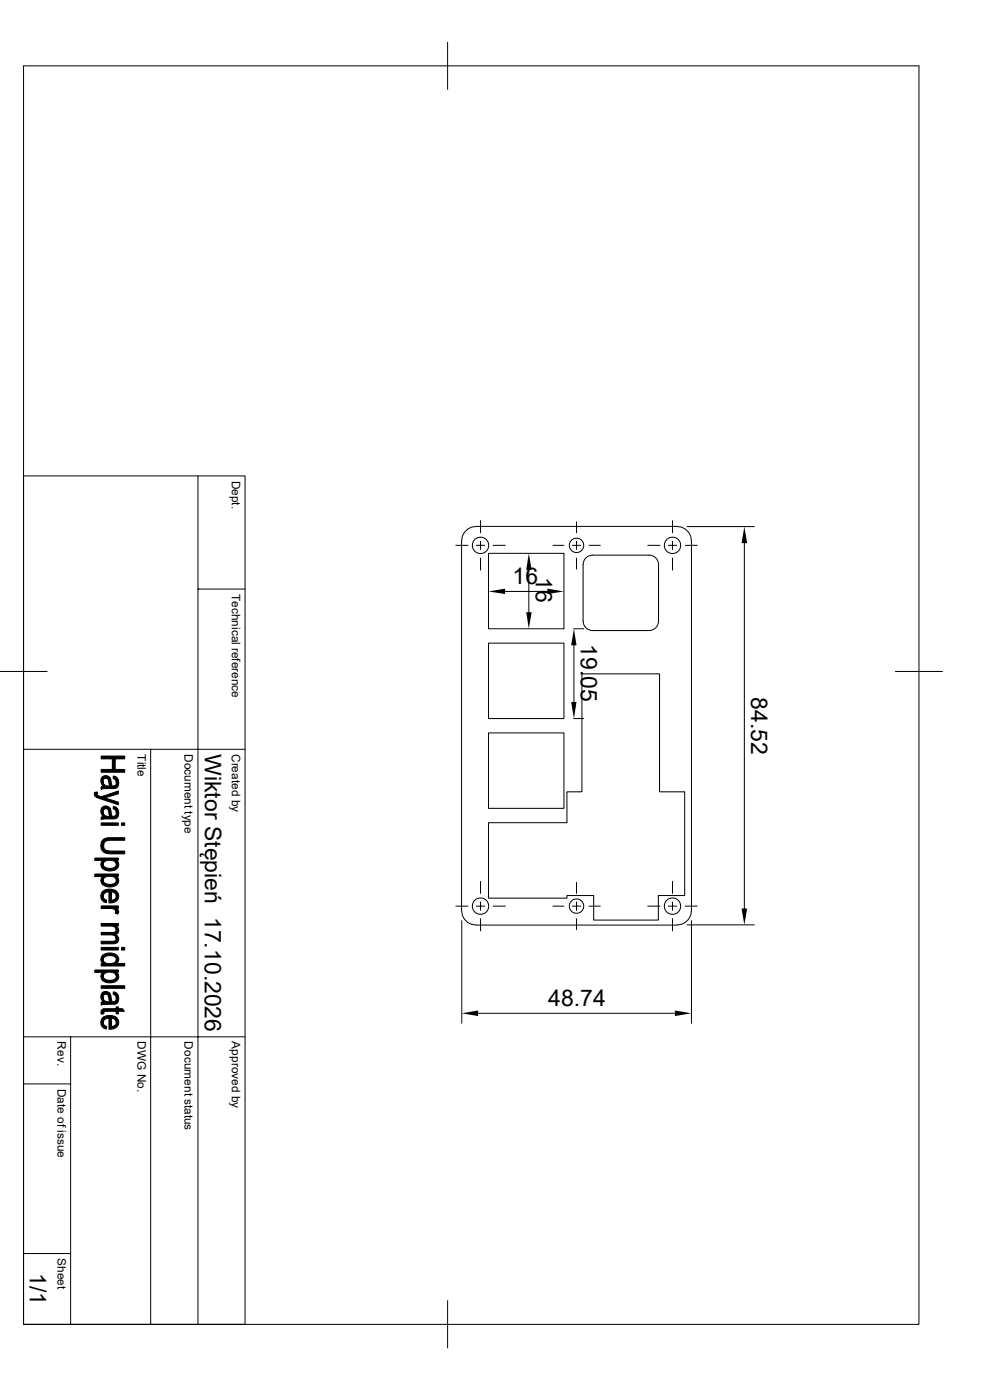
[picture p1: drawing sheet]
<svg xmlns="http://www.w3.org/2000/svg" width="210mm" height="297mm" viewBox="0 0 210 297" stroke-linecap="round" stroke-linejoin="round" font-family="sans-serif">
<g fill="none" stroke="#000" stroke-width=".21">
<path d="M5 14h189.9v267h-189.9zM95 9v10M5 101h47v180h-47M42 101v180M96.7 115.7h2.6M97.9 114.7v78.6M100.9 111.7h42.8M100.9 111.7a3 3 0 0 0-2.9 3M101 115.7h1.8M101.9 110.4v2.6M101.9 114.8v1.8M101.9 118.4v2.5"/>
<path d="M103.6 117.4h16v16h-16zM104.6 115.7h2.6M117.3 115.7h2.3M121.4 115.7h1.8M122.3 110.7v2.3M122.3 114.8v1.8M122.3 118.4v2.3M124.3 118.4l.6-.5 .8-.1h12a2.02 2.02 0 0 1 2 2v12a2.02 2.02 0 0 1-2 2h-12a2.02 2.02 0 0 1-2-2v-12l.2-.8zM125 115.7h2.3M137.4 115.7h2.6M141.8 115.7h1.8M142.7 110.4v2.6"/>
<path d="M142.7 114.8v1.8M142.7 118.4v2.5M143.7 111.7a3 3 0 0 1 2.9 3M145.4 115.7h2.5M145.8 111.7h14.2M146.7 114.7v78.6M157.9 115.2v77.5M42 125h10M103.6 136.4h16v16h-16zM107.1 125.5h9M112.2 120.9v9M121.7 133.4h2.1"/>
<path d="M121.8 136.9v12M0 142.5h10M5 159h47M32 159v122M103.6 155.5h16v16h-16zM121.7 152.4h2.1M123.4 143h16.5v25h5.3v22h-5.5v5.2h-13.8v-5.2h-5.6v.5h-16.7v-16h16.7v-6.5h3.1zM189.9 142.5h10M96.7 192.2h2.6M98 195.3v21.8M98 193.3a3 3 0 0 0 2.9 2.9M100.9 196.3h42.8"/>
<path d="M101 192.2h1.8M101.9 187v2.5M101.9 191.3v1.8M101.9 194.9v2.6M104.6 192.2h2.6M117.3 192.2h2.3M121.4 192.2h1.8M122.3 187.2v2.3M122.3 191.3v1.8M122.3 194.9v2.3M125 192.2h2.3M137.4 192.2h2.6"/>
<path d="M141.8 192.2h1.8M142.7 187v2.5M142.7 191.3v1.8M142.7 194.9v2.6M145.4 192.2h2.5M145.8 196.2h14.2M146.6 193.3a3 3 0 0 1-2.9 2.9M146.7 195.3v21.8M5 220h47M15 220v61M101.4 215h41.8M5 230h10"/>
<path d="M5 265.9h10M95 275.9v10.1"/>
<circle cx="101.9" cy="115.7" r="1.74"/>
<circle cx="122.3" cy="115.7" r="1.53"/>
<circle cx="142.7" cy="115.7" r="1.74"/>
<circle cx="101.9" cy="192.2" r="1.74"/>
<circle cx="122.3" cy="192.2" r="1.53"/>
<circle cx="142.7" cy="192.2" r="1.74"/>
</g>
<g fill="#000" stroke="#000" stroke-width=".21">
<path d="M20.1 168.1l.6-.1-.1 1.2-.5-.4z" fill-rule="evenodd"/>
<path d="M21.9 165.8v1z" fill-rule="evenodd"/>
<path d="M21.9 172.2v1z" fill-rule="evenodd"/>
<path d="M21.6 164.9a1.1 1.1 0 0 1 1.7 .1v1.8l-.2-.9a.61 .61 0 0 0-.5-.8 .61 .61 0 0 0-.7 .6l-.1 1a1.5 1.5 0 0 1-.2-1.8z" fill-rule="evenodd"/>
<path d="M21.6 171.4a1.08 1.08 0 0 1 1.7 .1v1.7l-.2-.8a.61 .61 0 0 0-.5-.8 .61 .61 0 0 0-.7 .6l-.1 .9a1.47 1.47 0 0 1-.2-1.7z" fill-rule="evenodd"/>
<path d="M24 164.6l.7 .3v1.1l-.2-.6-.5-.3z" fill-rule="evenodd"/>
<path d="M24 171.1l.7 .2v1.1l-.2-.5-.5-.3z" fill-rule="evenodd"/>
<path d="M21.5 169l3.6-1.2v.6l-2.9 .9z" fill-rule="evenodd"/>
<path d="M20.6 168.4a.74 .74 0 0 0 .9 .6l3.6 1.2v.5l-4.5-1.5z" fill-rule="evenodd"/>
<path d="M21.5 174.6h3.6v.5h-3.6z" fill-rule="evenodd"/>
<path d="M21.9 166.1l.5 .6 .9 .1v-1.8l.3 1.1a.55 .55 0 0 0 .6 .7 .55 .55 0 0 0 .5-.7v-1.2a1.33 1.33 0 0 1 .5 1.5 1.33 1.33 0 0 1-1.4 .9h-1.8l-.5 .2v-.6l.4-.1z" fill-rule="evenodd"/>
<path d="M21.9 172.6l.5 .5 .9 .1v-1.7l.3 1.1a.52 .52 0 0 0 .5 .6 .52 .52 0 0 0 .5-.6l.1-1.3a1.33 1.33 0 0 1 .5 1.6 1.33 1.33 0 0 1-1.4 .8h-1.7l-.6 .2v-.5l.4-.2z" fill-rule="evenodd"/>
<path d="M21.5 163.2h2.3l.6-2.2v2.2h2.1v.6h-5z" fill-rule="evenodd"/>
<path d="M21.5 160.4h5v.6h-2.1l-.6 2.2v-2.2h-2.3z" fill-rule="evenodd"/>
<path d="M25.8 174.6h.7v.5h-.7z" fill-rule="evenodd"/>
<path d="M22 178.1l.9-.4h3.6v.6h-2.9a1.27 1.27 0 0 0-1.6 1z" fill-rule="evenodd"/>
<path d="M21.6 182.8l.2-.3v1.8l-.4-.9z" fill-rule="evenodd"/>
<path d="M21.6 186.2l.2-.2v1.7l-.4-.9z" fill-rule="evenodd"/>
<path d="M21.7 189.2l.2-.1 .1 1.4 .6 .5v.5a1.42 1.42 0 0 1-.9-2.3z" fill-rule="evenodd"/>
<path d="M21.9 189.1a2.51 2.51 0 0 1 2.8 0v1l-.3-.6-.8-.3v2.3l-.1 .1h-.4v-2.4l-.9 .2-.3 .8z" fill-rule="evenodd"/>
<path d="M21.5 197.8h2.5l.5-.2 .2 .7-.1 .8-.1-.4-.5-.3-2.5-.1z" fill-rule="evenodd"/>
<path d="M24.6 196.4v.9z" fill-rule="evenodd"/>
<path d="M24.6 182.5l.1 .9z" fill-rule="evenodd"/>
<path d="M24.6 185.9l.1 .9z" fill-rule="evenodd"/>
<path d="M20.1 182h5v.5h-.5v.5a1.8 1.8 0 0 0-2.7 .1l-.1 1.2v-1.8h-1.7z" fill-rule="evenodd"/>
<path d="M20.1 185.4h5v.5h-.5v.5a1.8 1.8 0 0 0-2.7 .1l-.1 1.2v-1.7h-1.7z" fill-rule="evenodd"/>
<path d="M21.5 192.2h3.6v.5h-.5v.6a1.01 1.01 0 0 0-1.2-.6h-1.9z" fill-rule="evenodd"/>
<path d="M21.5 195.9h3.6v.5h-.5v.5l-.9-.4h-2.2z" fill-rule="evenodd"/>
<path d="M21.9 183.3a1.53 1.53 0 0 0 2.1 .8l.7-.5v-1a1.26 1.26 0 0 1 .3 1.5 1.26 1.26 0 0 1-1.4 .6h-.9l-.9-.4z" fill-rule="evenodd"/>
<path d="M21.9 186.7a1.63 1.63 0 0 0 2.4 .8l.4-.5v-1a1.23 1.23 0 0 1 .4 1.4 1.23 1.23 0 0 1-1.4 .7h-1l-.6-.2-.3-.2z" fill-rule="evenodd"/>
<path d="M23.6 189.2v1.8l.4-.1a.79 .79 0 0 0 .7-.8v-1a1.4 1.4 0 0 1 .4 1.6 1.4 1.4 0 0 1-1.5 .8z" fill-rule="evenodd"/>
<path d="M24.6 192.7l.5 .3a.68 .68 0 0 1-.1 .9l-.6-.2z" fill-rule="evenodd"/>
<path d="M24.7 196.5a.98 .98 0 0 1 .5 .9 .98 .98 0 0 1-.6 .8z" fill-rule="evenodd"/>
<path d="M21.5 199.7h2.2a.61 .61 0 0 0 .9-.6l.1-.8a1.03 1.03 0 0 1 .4 1.3 1.03 1.03 0 0 1-1.1 .6h-2.5z" fill-rule="evenodd"/>
<path d="M21.8 178.2l.2-.1v1.3a1.11 1.11 0 0 0 1.4 1.2h3.1v.5h-2.9a1.79 1.79 0 0 1-2.1-2.3z" fill-rule="evenodd"/>
<path d="M21.5 209.1h5v.6h-5z" fill-rule="evenodd"/>
<path d="M21.6 206.5l.2-.2v1.8l-.4-.7z" fill-rule="evenodd"/>
<path d="M21.9 202.6v1.8a1.08 1.08 0 0 1 0-1.8z" fill-rule="evenodd"/>
<path d="M21.9 211.5v1.1z" fill-rule="evenodd"/>
<path d="M21.7 214.1l.3-.1v1.1h-.5l-.1-.5z" fill-rule="evenodd"/>
<path d="M21.9 215.8v1.4l.2 .3 .5 .3v.5a1.43 1.43 0 0 1-1.2-1 1.43 1.43 0 0 1 .5-1.5z" fill-rule="evenodd"/>
<path d="M21.7 210.6a1.13 1.13 0 0 1 1.6 .2v1.8l-.2-.8a.61 .61 0 0 0-.5-.8 .61 .61 0 0 0-.7 .5l-.1 1a1.34 1.34 0 0 1-.1-1.9z" fill-rule="evenodd"/>
<path d="M24 210.4l.7 .3v1.1v-.2a.72 .72 0 0 0-.7-.7z" fill-rule="evenodd"/>
<path d="M21.9 215.8a2.63 2.63 0 0 1 2.8 .1v1l-.4-.7-.7-.2v2.3l-.5 .1v-2.4l-.9 .2-.3 .7z" fill-rule="evenodd"/>
<path d="M24.6 206.2l.1 .9z" fill-rule="evenodd"/>
<path d="M20.1 205.8h5v.4h-.5v.6a1.8 1.8 0 0 0-2.7 .1l-.1 1.2v-1.8h-1.7z" fill-rule="evenodd"/>
<path d="M21.5 201h3.6v.5h-3.6z" fill-rule="evenodd"/>
<path d="M21.9 202.6a2.23 2.23 0 0 1 3.2 .6v.8l-.4 .4v-.8a1.51 1.51 0 0 0-2.1-.8l-.5 .4-.2 .4z" fill-rule="evenodd"/>
<path d="M21.9 207.1a1.67 1.67 0 0 0 2.6 .5l.2-.3v-1a1.19 1.19 0 0 1 .4 1.4 1.19 1.19 0 0 1-1.2 .7 2.62 2.62 0 0 1-2.1-.3z" fill-rule="evenodd"/>
<path d="M21.9 211.9l.5 .5 .9 .2v-1.8l.3 1.1a.53 .53 0 0 0 .5 .7 .53 .53 0 0 0 .5-.6l.1-1.3a1.47 1.47 0 0 1-.1 2.3l-3.1 .2v-.5l.4-.1z" fill-rule="evenodd"/>
<path d="M23.6 216v1.8l.4-.1a.87 .87 0 0 0 .7-.8v-1a1.4 1.4 0 0 1 .4 1.6 1.4 1.4 0 0 1-1.5 .8z" fill-rule="evenodd"/>
<path d="M22 214h2.6v-.4h.5v.4h.9l.4 .5h-1.3v.6h-.5v-.6h-2.4l-.2 .3z" fill-rule="evenodd"/>
<path d="M25.8 201h.7v.5h-.7z" fill-rule="evenodd"/>
<path d="M21.9 203.8a1.76 1.76 0 0 0 2.8-.1v-.1v.8h1.8v.5h-5v-.5h.4z" fill-rule="evenodd"/>
</g>
<path d="M157.9 111.7l.6 3.5h-1.2zM103.6 125.5l3.5-.6v1.1zM112.2 117.4l.6 3.5h-1.2zM111.6 129.9h1.2l-.6 3.5zM116.1 124.9l3.5 .6-3.5 .5zM121.8 133.4l.5 3.5h-1.1zM121.2 148.9h1.1l-.5 3.5zM157.3 192.7h1.2l-.6 3.5zM98 215l3.4-.6v1.2zM143.2 214.4l3.5 .6-3.5 .6z" fill="#000"/>
<g font-size="4.9">
<text x="108.8" y="124">16</text>
<text x="113.7" y="122.5" transform="rotate(90 113.7 122.5)">16</text>
<text x="123.2" y="136.7" transform="rotate(90 123.2 136.7)">19.05</text>
<text x="159.4" y="147.9" transform="rotate(90 159.4 147.9)">84.52</text>
<text x="43.5" y="160" transform="rotate(90 43.5 160)">Wiktor Stępień 17.10.2026</text>
<text x="116.3" y="213.5">48.74</text>
<text x="6.3" y="270" transform="rotate(90 6.3 270)">1/1</text>
</g>
<g font-size="2.5">
<text x="49.2" y="102" transform="rotate(90 49.2 102)">Dept.</text>
<text x="49.2" y="126" transform="rotate(90 49.2 126)">Technical reference</text>
<text x="29.2" y="160" transform="rotate(90 29.2 160)">Title</text>
<text x="39.2" y="160" transform="rotate(90 39.2 160)">Document type</text>
<text x="49.2" y="160" transform="rotate(90 49.2 160)">Created by</text>
<text x="12.2" y="220.9" transform="rotate(90 12.2 220.9)">Rev.</text>
<text x="29.2" y="220.9" transform="rotate(90 29.2 220.9)">DWG No.</text>
<text x="39.2" y="220.9" transform="rotate(90 39.2 220.9)">Document status</text>
<text x="49.2" y="220.9" transform="rotate(90 49.2 220.9)">Approved by</text>
<text x="12.2" y="231" transform="rotate(90 12.2 231)">Date of issue</text>
<text x="12.2" y="266.9" transform="rotate(90 12.2 266.9)">Sheet</text>
</g>
</svg>
